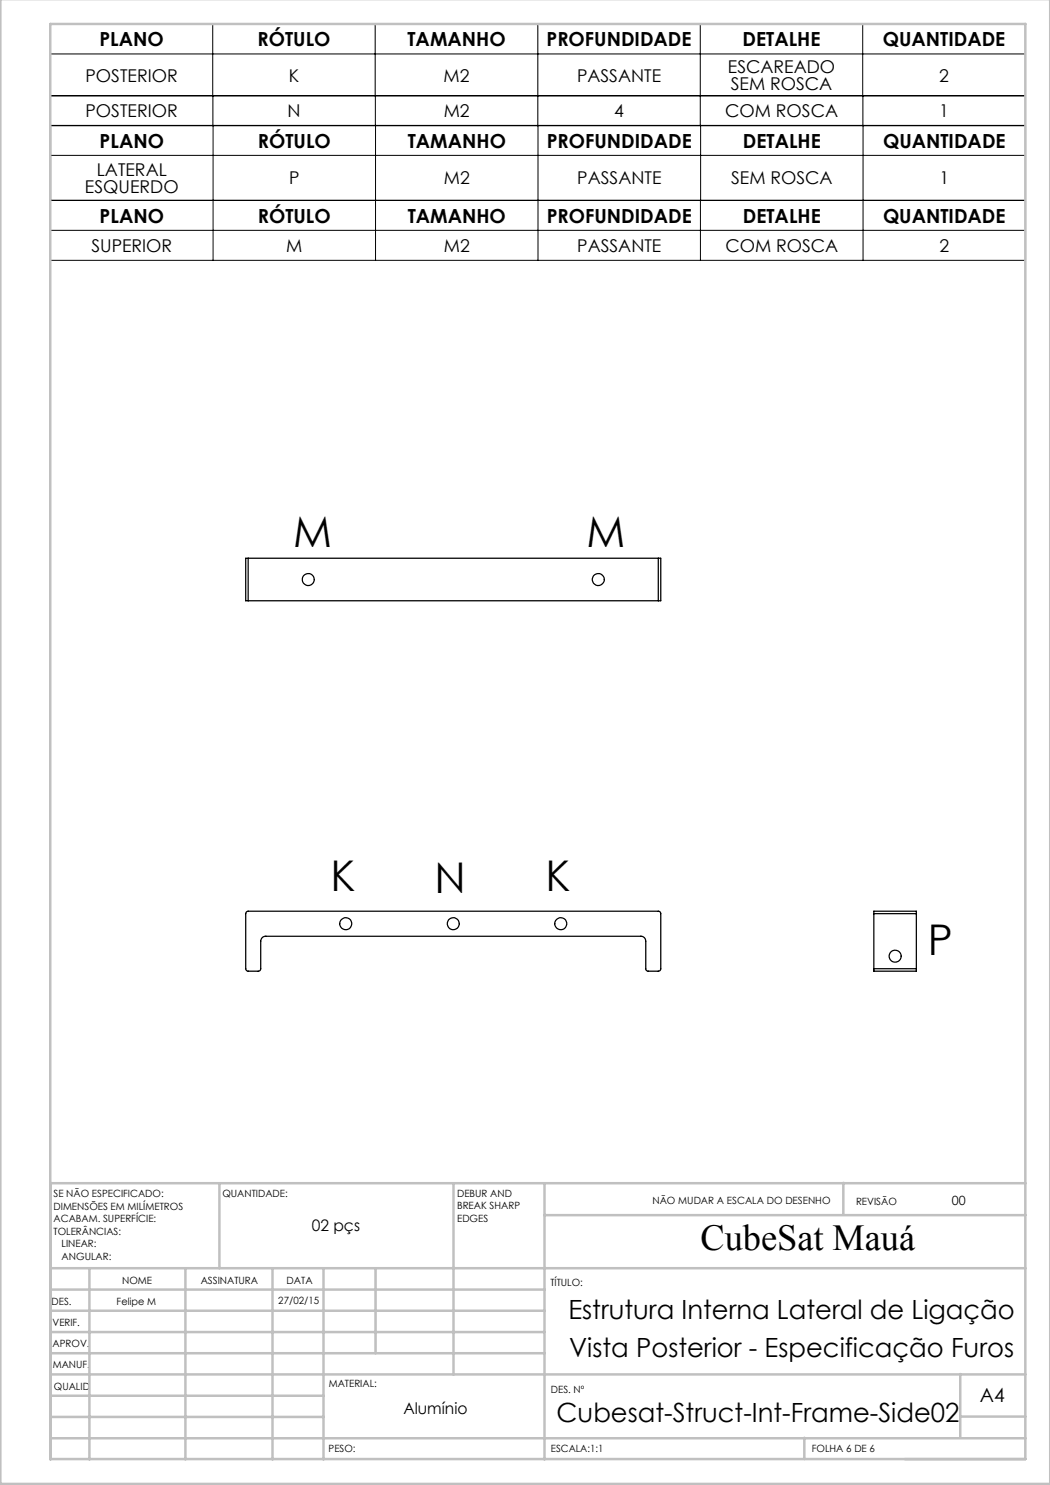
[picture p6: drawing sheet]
<svg xmlns="http://www.w3.org/2000/svg" width="210mm" height="297mm" viewBox="0 0 210 297" stroke-linecap="round" stroke-linejoin="round" font-family="sans-serif">
<g fill="none" stroke="#000" stroke-width=".2">
<path d="M10.1 4.8h195v20.3h-195zM10.1 19.2h195M10.1 10.8h195M10.1 19.1h195M42.5 4.8v14.4M42.6 19.1v33M75 4.8l.1 20.3M107.6 4.8v20.3M140.1 4.8v20.3M172.5 4.8v14.4M172.6 19.1v33M10.1 25.1h195v27h-195z"/>
<path d="M10.1 31.1h195M75.1 25.1v27M107.6 25.1v27M140.1 25.1v27M10.1 40.1h195M10.1 46.1h195"/>
</g>
<g fill="none" stroke="#c0c0c0" stroke-width=".5">
<path d="M.1 -.1v296.9h209.9v-296.9M10.1 4.8h195v287h-195zM43.9 236.6v17M90.7 236.6v38.3M108.9 236.6v55.3M168.7 236.6v6.3M205.1 236.6h-195v55.3M10.1 253.6h195M10.1 257.9h98.8M17.9 253.6v38.3M37.1 253.6v38.3M54.5 253.6v38.3"/>
<path d="M64.7 253.6v38.3M75.1 253.6v17M108.9 243h96.2M10.1 270.6h98.8M10.1 266.4h98.8M10.1 262.1h98.8M10.1 279.1h54.6M10.1 274.9h195M192.1 274.8v12.7M10.1 287.7h195M10.1 283.4h54.6M160.9 287.5v4.3"/>
<path d="M192.1 283.3h13"/>
</g>
<g fill="none" stroke="#000" stroke-width=".25">
<path d="M49.6 111.7h-.5v8.5h.5M49.6 111.7v8.5M49.6 111.7h82.1M131.7 111.7h.5v8.5h-.5M131.7 111.7v8.5M49.6 120.2h82.1M49.3 182.4l.3-.2 82.3 .1 .3 .3v11.2l-.3 .4h-2.4l-.3-.2v-5.8a.96 .96 0 0 0-1-.9h-75a1.02 1.02 0 0 0-1.1 .9v5.8l-.3 .2h-2.3l-.4-.5v-11zM174.8 193.7v.5h8.5v-.5M174.8 182.7v-.5h8.5v.5M174.8 182.7h8.5M174.8 193.7h8.5M174.8 182.7v11"/>
<path d="M183.3 182.7v11"/>
<circle cx="61.7" cy="115.9" r="1.2"/>
<circle cx="119.7" cy="115.9" r="1.2"/>
<circle cx="69.2" cy="184.7" r="1.21"/>
<circle cx="90.7" cy="184.7" r="1.21"/>
<circle cx="112.2" cy="184.7" r="1.21"/>
<circle cx="179" cy="191.2" r="1.21"/>
</g>
<g font-size="8.5">
<text x="58.6" y="109.4">M</text>
<text x="117.3" y="109.4">M</text>
<text x="66.1" y="178.1">K</text>
<text x="86.9" y="178.6">N</text>
<text x="109.1" y="178.1">K</text>
<text x="185.6" y="191.1">P</text>
</g>
<text font-size="7.3" x="140.1" y="249.9">CubeSat Mauá</text>
<g font-size="5.3">
<text x="113.7" y="263.7">Estrutura Interna Lateral de Ligação</text>
<text x="113.8" y="271.4">Vista Posterior - Especificação Furos</text>
<text x="111.3" y="284.3">Cubesat-Struct-Int-Frame-Side02</text>
</g>
<g font-size="3.9">
<text x="19.9" y="9.2">PLANO</text>
<text x="51.5" y="9.2">RÓTULO</text>
<text x="81.5" y="9.2">TAMANHO</text>
<text x="109.3" y="9.2">PROFUNDIDADE</text>
<text x="148.5" y="9.2">DETALHE</text>
<text x="176.6" y="9.2">QUANTIDADE</text>
<text x="19.9" y="29.5">PLANO</text>
<text x="51.6" y="29.5">RÓTULO</text>
<text x="81.6" y="29.5">TAMANHO</text>
<text x="109.4" y="29.5">PROFUNDIDADE</text>
<text x="148.6" y="29.5">DETALHE</text>
<text x="176.6" y="29.5">QUANTIDADE</text>
<text x="19.9" y="44.5">PLANO</text>
<text x="51.6" y="44.5">RÓTULO</text>
<text x="81.5" y="44.5">TAMANHO</text>
<text x="109.4" y="44.5">PROFUNDIDADE</text>
<text x="148.6" y="44.5">DETALHE</text>
<text x="176.6" y="44.5">QUANTIDADE</text>
<text x="196" y="280.4">A4</text>
</g>
<g font-size="3.5">
<text x="17.1" y="16.3">POSTERIOR</text>
<text x="57.8" y="16.3">K</text>
<text x="88.7" y="16.3">M2</text>
<text x="115.4" y="16.3">PASSANTE</text>
<text x="145.6" y="14.5">ESCAREADO</text>
<text x="187.8" y="16.3">2</text>
<text x="17.1" y="23.4">POSTERIOR</text>
<text x="57.5" y="23.4">N</text>
<text x="88.7" y="23.4">M2</text>
<text x="122.9" y="23.4">4</text>
<text x="145" y="23.4">COM ROSCA</text>
<text x="146.2" y="18.1">SEM ROSCA</text>
<text x="187.9" y="23.4">1</text>
<text x="19.4" y="35.1">LATERAL</text>
<text x="17" y="38.7">ESQUERDO</text>
<text x="57.8" y="36.9">P</text>
<text x="88.8" y="36.9">M2</text>
<text x="115.5" y="36.9">PASSANTE</text>
<text x="146.2" y="36.9">SEM ROSCA</text>
<text x="187.9" y="36.9">1</text>
<text x="18.3" y="50.4">SUPERIOR</text>
<text x="57.2" y="50.4">M</text>
<text x="88.8" y="50.4">M2</text>
<text x="115.4" y="50.4">PASSANTE</text>
<text x="145.1" y="50.4">COM ROSCA</text>
<text x="187.9" y="50.4">2</text>
</g>
<g font-size="3.2">
<text x="62.3" y="246.3">02 pçs</text>
<text x="80.7" y="282.8">Alumínio</text>
</g>
<text font-size="2.5" x="190.4" y="240.9">00</text>
<g font-size="2">
<text x="10.7" y="239.5">SE NÃO ESPECIFICADO:</text>
<text x="44.5" y="239.5">QUANTIDADE:</text>
<text x="91.4" y="239.4">DEBUR AND</text>
<text x="10.7" y="242">DIMENSÕES EM MILÍMETROS</text>
<text x="10.7" y="244.5">ACABAM. SUPERFÍCIE:</text>
<text x="91.4" y="241.9">BREAK SHARP</text>
<text x="91.4" y="244.4">EDGES</text>
<text x="130.5" y="240.8">NÃO MUDAR A ESCALA DO DESENHO</text>
<text x="171.2" y="241">REVISÃO</text>
<text x="10.7" y="247">TOLERÂNCIAS:</text>
<text x="12.3" y="249.5">LINEAR:</text>
<text x="12.3" y="252">ANGULAR:</text>
<text x="24.4" y="256.9">NOME</text>
<text x="40.1" y="256.8">ASSINATURA</text>
<text x="57.3" y="256.8">DATA</text>
<text x="110.1" y="257.1">TÍTULO:</text>
<text x="10.3" y="260.9">DES.</text>
<text x="23.3" y="261">Felipe M</text>
<text x="55.7" y="260.8">27/02/15</text>
<text x="10.5" y="269.3">APROV.</text>
<text x="10.5" y="265.2">VERIF.</text>
<text x="10.6" y="273.6">MANUF.</text>
<text x="10.8" y="278">QUALID</text>
<text x="65.8" y="277.4">MATERIAL:</text>
<text x="110.2" y="278.5">DES. Nº</text>
<text x="65.7" y="290.4">PESO:</text>
<text x="110.2" y="290.5">ESCALA:1:1</text>
<text x="162.4" y="290.4">FOLHA 6 DE 6</text>
</g>
</svg>
